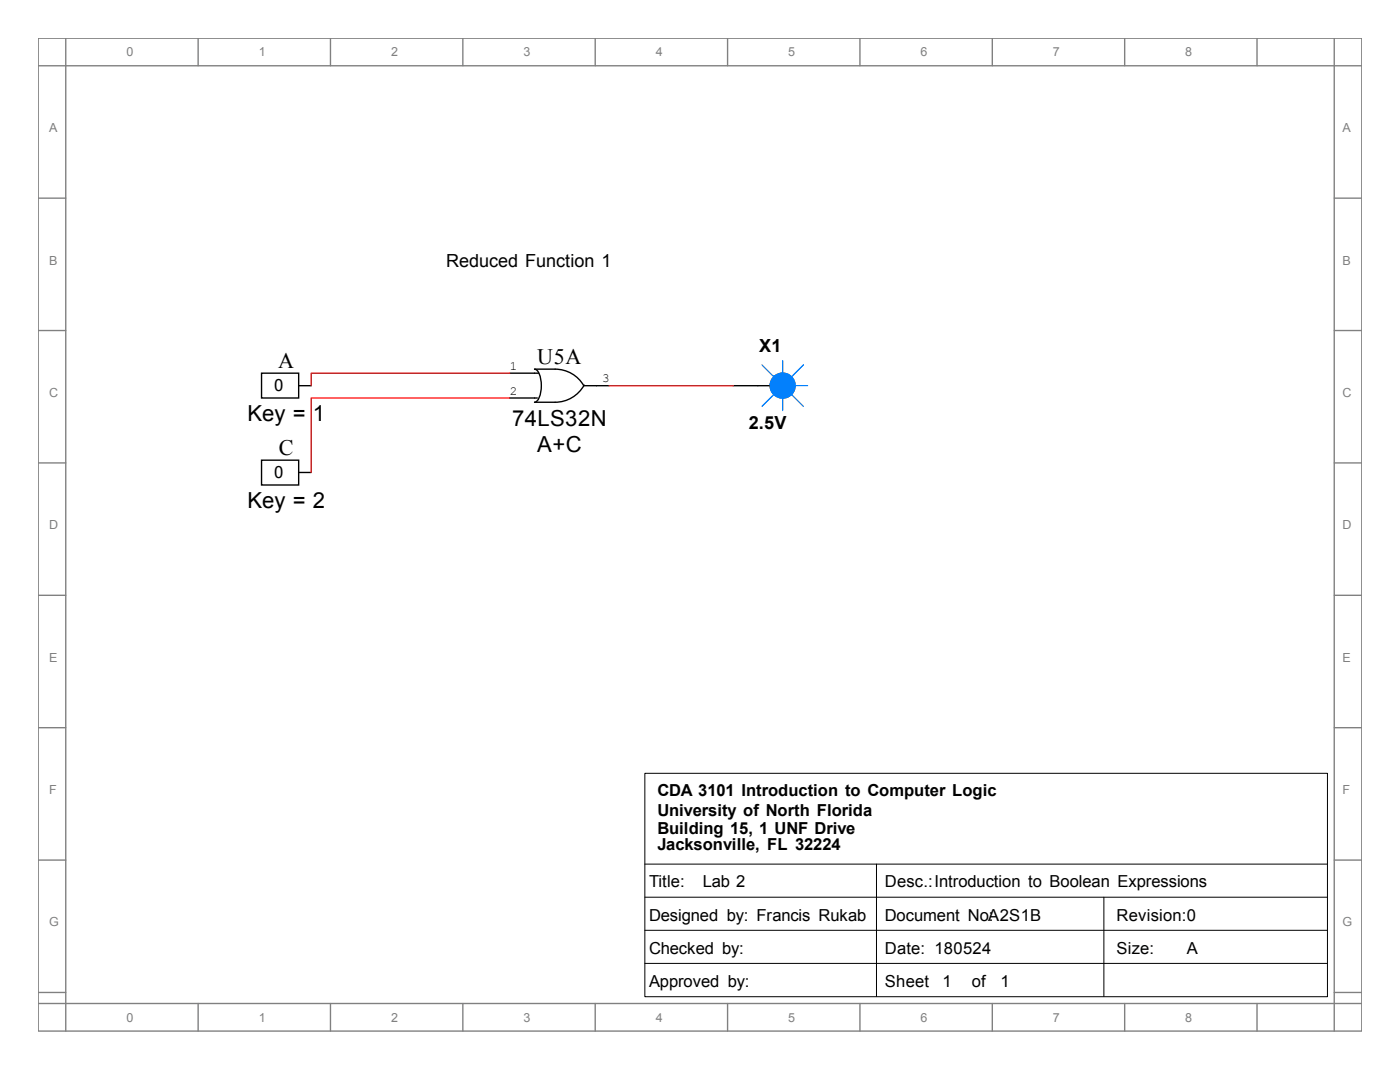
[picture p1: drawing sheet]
<svg xmlns="http://www.w3.org/2000/svg" width="279mm" height="216mm" viewBox="0 0 279 216" stroke-linecap="round" stroke-linejoin="round" font-family="sans-serif">
<g fill="none" stroke="#808080" stroke-width=".28">
<path d="M7.6 7.6h264.2v198.1h-264.2zM7.6 13.1h264.2M13.1 7.6v198.1M39.5 7.6v5.5M66 7.6v5.5M92.4 7.6v5.5M118.8 7.6v5.5M145.2 7.6v5.5M171.6 7.6v5.5M198 7.6v5.5M224.5 7.6v5.5M250.9 7.6v5.5"/>
<path d="M266.3 7.6v198.1M7.6 39.5h5.5M266.3 39.5h5.5M7.6 66h5.5M266.3 66h5.5M7.6 92.4h5.5M266.3 92.4h5.5M7.6 118.8h5.5M266.3 118.8h5.5M7.6 145.2h5.5M266.3 145.2h5.5M7.6 171.6h5.5"/>
<path d="M266.3 171.6h5.5M7.6 198h5.5M266.3 198h5.5M7.6 200.2h264.2M39.5 200.2v5.5M66 200.2v5.5M92.4 200.2v5.5M118.8 200.2v5.5M145.2 200.2v5.5M171.6 200.2v5.5M198 200.2v5.5M224.5 200.2v5.5"/>
<path d="M250.9 200.2v5.5"/>
</g>
<path d="M128.7 154.3h136.2v44.6h-136.2zM128.7 172.4h136.2M128.7 179h136.2M174.9 172.4v26.4M220.3 179v19.8M128.7 185.6h136.2M128.7 192.2h136.2" fill="none" stroke="#000" stroke-width=".2"/>
<g fill="none" stroke="#000" stroke-width=".28">
<path d="M52.2 74.5h7.4v4.9h-7.4zM59.6 77h2.5M101.7 74.5h5.8M101.7 79.4h5.5M116.6 76.8a6.6 6.6 0 0 1-5.8 3.5h-4.1a2.55 2.55 0 0 0 1.3-2.6v-.7a4 4 0 0 0-1-3.3h-.3h4.1a6.6 6.6 0 0 1 5.7 3.3M116.6 77h4.9M151.3 77h2.4M52.2 91.8h7.4v5h-7.4zM59.6 94.3h2.5"/>
<circle cx="156.2" cy="76.9" r="2.48"/>
</g>
<path d="M152.1 72.8l2.5 2.5M154.6 78.6l-2.5 2.5M156.2 72v2.5M156.2 79.4v2.5M157.9 78.6l2.4 2.5M158.7 77h2.5M160.3 72.8l-2.4 2.5" fill="none" stroke="#0080ff" stroke-width=".28"/>
<circle cx="156.2" cy="76.9" r="2.48" fill="#0080ff"/>
<circle cx="156.2" cy="76.9" r="2.48" fill="none" stroke="#0080ff" stroke-width=".28"/>
<path d="M146.3 77h5" fill="none" stroke="#000" stroke-width=".28"/>
<path d="M101.7 74.5h-39.6v2.5M101.7 79.4h-39.6v14.9M121.5 77h24.8" fill="none" stroke="#f00" stroke-width=".28"/>
<g font-size="4.4">
<text x="55.5" y="73.4">A</text>
<text x="107.2" y="72.6">U5A</text>
<text x="49.4" y="83.9">Key = 1</text>
<text x="102.2" y="85">74LS32N</text>
<text x="55.6" y="90.8">C</text>
<text x="107.2" y="90.1">A+C</text>
<text x="49.4" y="101.3">Key = 2</text>
</g>
<g font-size="3.6">
<text x="89.1" y="53.2">Reduced Function 1</text>
<text x="151.5" y="70.3">X1</text>
<text x="149.4" y="85.7">2.5V</text>
</g>
<g font-size="3.3">
<text x="54.7" y="78.1">0</text>
<text x="54.7" y="95.4">0</text>
<text x="131.2" y="158.9">CDA 3101 Introduction to Computer Logic</text>
<text x="131.2" y="162.8">University of North Florida</text>
<text x="131.2" y="166.4">Building 15, 1 UNF Drive</text>
<text x="131.2" y="169.7">Jacksonville, FL 32224</text>
<text x="129.5" y="177.1">Title:</text>
<text x="140.3" y="177.1">Lab 2</text>
<text x="176.6" y="177.1">Desc.:Introduction to Boolean Expressions</text>
<text x="129.5" y="183.7">Designed by: Francis Rukab</text>
<text x="176.6" y="183.7">Document No:A2S1B</text>
<text x="222.8" y="183.7">Revision:0</text>
<text x="129.5" y="190.3">Checked by:</text>
<text x="176.6" y="190.3">Date: 180524</text>
<text x="222.8" y="190.3">Size:</text>
<text x="236.9" y="190.3">A</text>
<text x="129.5" y="196.9">Approved by:</text>
<text x="176.6" y="196.9">Sheet</text>
<text x="188.1" y="196.9">1</text>
<text x="193.9" y="196.9">of</text>
<text x="199.7" y="196.9">1</text>
</g>
<g font-size="2.5" fill="#808080">
<text x="25.2" y="11.2">0</text>
<text x="51.6" y="11.2">1</text>
<text x="78.1" y="11.2">2</text>
<text x="104.5" y="11.2">3</text>
<text x="130.9" y="11.2">4</text>
<text x="157.3" y="11.2">5</text>
<text x="183.7" y="11.2">6</text>
<text x="210.1" y="11.2">7</text>
<text x="236.6" y="11.2">8</text>
<text x="9.8" y="26.4">A</text>
<text x="267.9" y="26.4">A</text>
<text x="9.8" y="52.8">B</text>
<text x="267.9" y="52.8">B</text>
<text x="9.8" y="79.2">C</text>
<text x="267.9" y="79.2">C</text>
<text x="9.8" y="105.6">D</text>
<text x="267.9" y="105.6">D</text>
<text x="9.8" y="132">E</text>
<text x="267.9" y="132">E</text>
<text x="9.8" y="158.5">F</text>
<text x="267.9" y="158.5">F</text>
<text x="9.8" y="184.9">G</text>
<text x="267.9" y="184.9">G</text>
<text x="25.2" y="203.8">0</text>
<text x="51.6" y="203.8">1</text>
<text x="78.1" y="203.8">2</text>
<text x="104.5" y="203.8">3</text>
<text x="130.9" y="203.8">4</text>
<text x="157.3" y="203.8">5</text>
<text x="183.7" y="203.8">6</text>
<text x="210.1" y="203.8">7</text>
<text x="236.6" y="203.8">8</text>
</g>
<g font-size="2.5">
<text x="101.7" y="73.8">1</text>
<text x="120.2" y="76.3">3</text>
<text x="101.7" y="78.7">2</text>
</g>
</svg>
